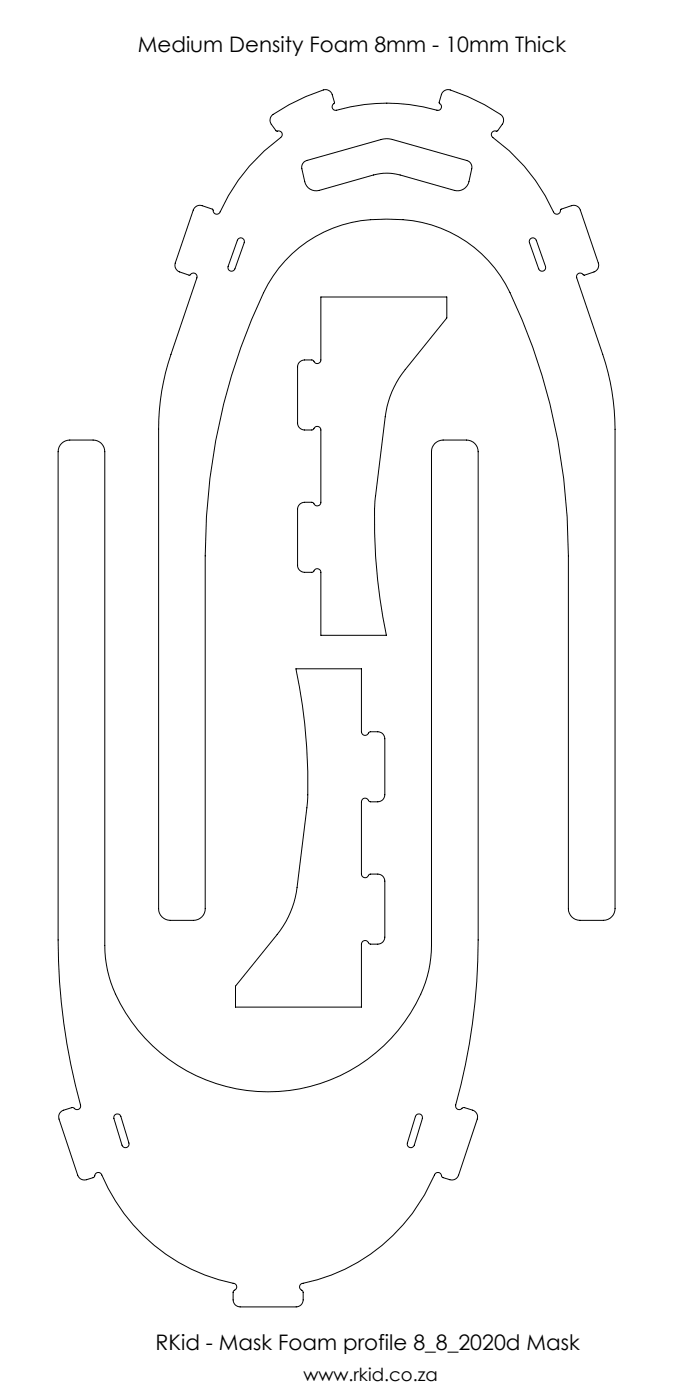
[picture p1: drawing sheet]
<svg xmlns="http://www.w3.org/2000/svg" width="297mm" height="600mm" viewBox="0 0 297 600" stroke-linecap="round" stroke-linejoin="round" font-family="sans-serif">
<path d="M116.6 49.4a73.4 73.4 0 0 1 23.2-11l1.6 .7 .8 .9 1.1 4.2a1.6 1.6 0 0 0-.9 2 1.6 1.6 0 0 0 1.9 1 78.7 78.7 0 0 1 43.5 .1 1.83 1.83 0 0 0 1.3-1.5 1.83 1.83 0 0 0-.9-1.8l1-3.4a3 3 0 0 1 3.8-2 73.7 73.7 0 0 1 22.3 11.3l.5 1.1-.2 1.7-2.7 3.5a1.61 1.61 0 0 0-2 .6 1.61 1.61 0 0 0 .3 2.1 80.7 80.7 0 0 1 26.3 32.4 1.75 1.75 0 0 0 1.9 .2 1.75 1.75 0 0 0 .9-1.7l4.6-1.6a2.99 2.99 0 0 1 3.8 1.8l7.7 22.7a2.99 2.99 0 0 1-1.8 3.9l-4.5 1.3a1.6 1.6 0 0 0-2-.7 1.6 1.6 0 0 0-.9 1.9l11.1 32.8a100.7 100.7 0 0 1 5.3 32.1v205.4a5.1 5.1 0 0 1-5 5h-10a5 5 0 0 1-5-5v-151.2a258 258 0 0 0-26.9-116.4 55.8 55.8 0 0 0-50.9-27.9 55.7 55.7 0 0 0-52.8 31.5 260.5 260.5 0 0 0-25.1 112.8v151.2a5 5 0 0 1-4.9 5h-10a5 5 0 0 1-5-5v-205.4a98.2 98.2 0 0 1 5.3-32.1l11.1-32.8a1.67 1.67 0 0 0-1.1-1.9 1.67 1.67 0 0 0-2 .7l-4.3-1.3a3 3 0 0 1-1.9-3.9l7.7-22.7a2.99 2.99 0 0 1 3.8-1.8l4.7 1.7a1.61 1.61 0 0 0 1.1 1.8 1.61 1.61 0 0 0 2-.9 81.4 81.4 0 0 1 26.3-32.3 1.81 1.81 0 0 0-.4-1.9 1.81 1.81 0 0 0-1.9-.4l-2.6-4 .1-1.8zM130.1 69.7l1.4-.9 31.8-9a8.6 8.6 0 0 1 4.9 0l31.9 9a2.98 2.98 0 0 1 2.1 3.5l-1.2 5.6a5 5 0 0 1-6.3 3.7l-23.2-6.6a21.4 21.4 0 0 0-11.4 0l-23.3 6.6a5 5 0 0 1-6.2-3.7l-1.3-6.1 .2-1.1zM102 102.4a1.57 1.57 0 0 1 2-.3 1.57 1.57 0 0 1 .7 1.9l-4 11.2a1.55 1.55 0 0 1-2 1 1.55 1.55 0 0 1-.9-2zM227.3 102.3a1.52 1.52 0 0 1 2.5 .7l4 11.2a1.55 1.55 0 0 1-1 2 1.55 1.55 0 0 1-1.9-1l-4-11.2-.1-.6zM137.5 127.3h54v9l-17.8 22.1a39.5 39.5 0 0 0-8.6 20.2l-4.4 36.2a191.9 191.9 0 0 0 2.1 41.8l2.8 15.7h-28.1v-27a1.7 1.7 0 0 0-1.6-1.5 1.7 1.7 0 0 0-1.7 1.3l-3.7 .2a3 3 0 0 1-3-3v-24a3 3 0 0 1 3-3h3.1l.7 .2a1.63 1.63 0 0 0 1.7 1.3 1.63 1.63 0 0 0 1.5-1.5v-31a1.7 1.7 0 0 0-1.6-1.5 1.7 1.7 0 0 0-1.7 1.3l-3.7 .2a3 3 0 0 1-3-3v-24a3 3 0 0 1 3-3l3.8 .2a1.62 1.62 0 0 0 1.7 1.3 1.62 1.62 0 0 0 1.5-1.5zM26.4 190a5.2 5.2 0 0 1 3.5-1.4h10a4.9 4.9 0 0 1 5 5v211.6a54.1 54.1 0 0 0 11.5 32.7 71.8 71.8 0 0 0 69.3 29.2 71.8 71.8 0 0 0 57.4-48.6l1.2-5.3 .6-8v-211.6a4.9 4.9 0 0 1 5-5h10a5 5 0 0 1 5 5v209.2a272 272 0 0 1-9.6 71.3 1.74 1.74 0 0 0 1.4 1.4 1.74 1.74 0 0 0 1.8-.8l4.1 1.1a3 3 0 0 1 1.9 3.8l-8 24.1a3 3 0 0 1-3.7 1.9l-2.9-.9-.5-.4a1.65 1.65 0 0 0-1.3-1.7 1.65 1.65 0 0 0-1.9 1 79.2 79.2 0 0 1-57.3 46.7 2.03 2.03 0 0 0 .9 3.1l.1 3.7a3 3 0 0 1-3 3h-24a3 3 0 0 1-3-3l.3-3.9a1.63 1.63 0 0 0 1.2-1.7 1.63 1.63 0 0 0-1.5-1.5 78.7 78.7 0 0 1-56.5-46.9 1.74 1.74 0 0 0-2-.4 1.74 1.74 0 0 0-1 1.7l-3.4 1.2a3 3 0 0 1-3.7-1.9l-8-24.1a2.97 2.97 0 0 1 2-3.8l3.6-1.1 .6 .1a1.64 1.64 0 0 0 2 .6 1.64 1.64 0 0 0 1-1.8 268 268 0 0 1-9.6-70.8v-209.2a5 5 0 0 1 1.5-3.6zM126.8 286.6h28.1v27a1.7 1.7 0 0 0 1.6 1.5 1.7 1.7 0 0 0 1.8-1.3l3.6-.2a3 3 0 0 1 3 3v24a3 3 0 0 1-3 3h-3.1l-.6-.2a1.65 1.65 0 0 0-1.8-1.3 1.65 1.65 0 0 0-1.5 1.5v31a1.7 1.7 0 0 0 1.6 1.5 1.7 1.7 0 0 0 1.8-1.3l3.6-.2a3 3 0 0 1 3 3v24a3 3 0 0 1-3 3h-3.1l-.6-.2a1.65 1.65 0 0 0-1.8-1.3 1.65 1.65 0 0 0-1.5 1.5v27h-54v-9l17.9-22.1a40.2 40.2 0 0 0 8.5-20.2l4.5-36.9a231.3 231.3 0 0 0-5-56.8zM49.3 477.7a1.59 1.59 0 0 1 2.5 .8l3.4 11.4a1.55 1.55 0 0 1-1 1.9 1.55 1.55 0 0 1-1.9-1l-3.5-11.4v-.6zM178.3 477.9a1.55 1.55 0 0 1 2-.3 1.55 1.55 0 0 1 .7 1.8l-3.4 11.4a1.55 1.55 0 0 1-2 1 1.55 1.55 0 0 1-1-1.9z" fill="none" stroke="#000" stroke-width=".43"/>
<g font-size="9.2">
<text x="59.1" y="22.1">Medium Density Foam 8mm - 10mm Thick</text>
<text x="66.6" y="578.4">RKid - Mask Foam profile 8_8_2020d Mask</text>
</g>
<text font-size="7.8" x="130" y="591.8">www.rkid.co.za</text>
</svg>
